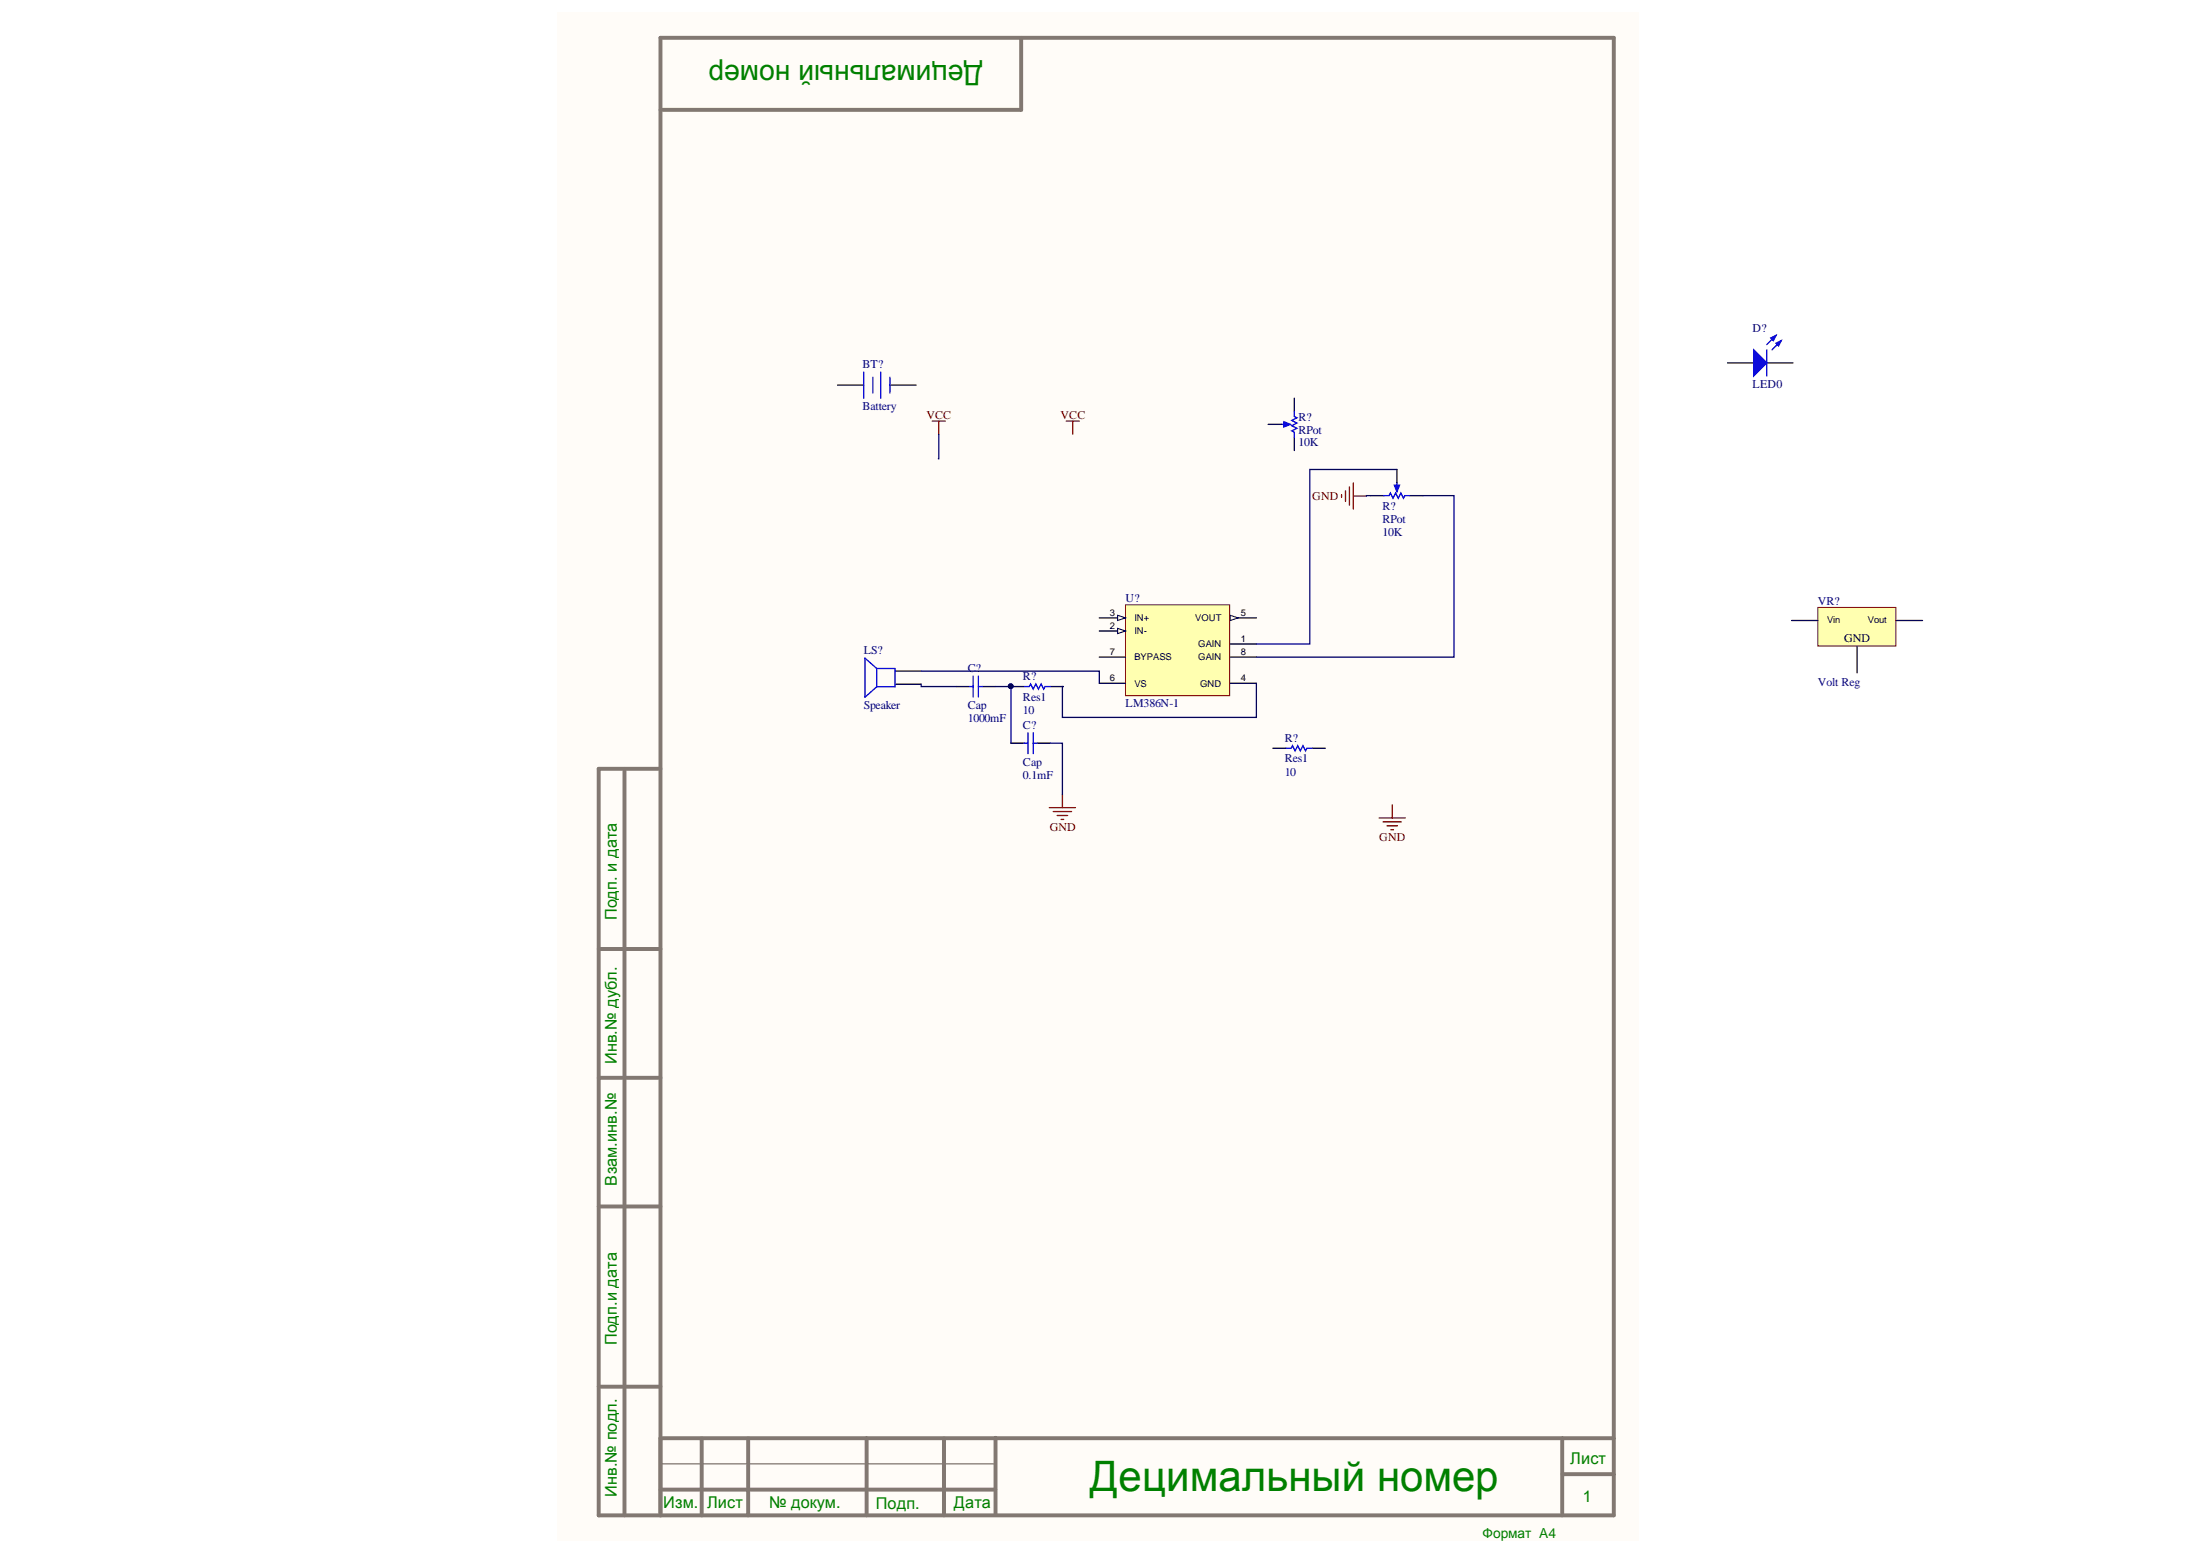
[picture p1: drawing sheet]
<svg xmlns="http://www.w3.org/2000/svg" width="297mm" height="210mm" viewBox="0 0 297 210" stroke-linecap="round" stroke-linejoin="round" font-family="sans-serif">
<path d="M75.3 1.6h146v206.3h-146z" fill="#fffcf8"/>
<g fill="none" stroke="#827872" stroke-width=".53">
<path d="M137.9 5.1v9.7h-48.7M84.3 103.8v100.8M89.2 103.8h-8.4v100.8h137.1v-199.5h-128.7v199.5M80.8 128.1h8.4M80.8 145.5h8.4M80.8 162.9h8.4M80.8 187.2h8.4M89.2 194.1h128.7M94.7 194.1v10.5M101 194.1v10.5M117 194.1v10.5M127.5 194.1v10.5"/>
<path d="M134.4 194.1v10.4M210.9 194.1v10.5M210.9 199h7M89.2 201.1h45.2"/>
</g>
<path d="M89.2 197.6h45.2" fill="none" stroke="#827872" stroke-width=".18"/>
<path d="M152 81.6h14v12.3h-14z" fill="#ffffb0" stroke="#800000" stroke-width=".14"/>
<path d="M148.4 85.2h3.6M166.1 86.9h3.5" fill="none" stroke="#000" stroke-width=".18"/>
<path d="M150.9 84.8l1.1 .4-1.1 .3z" fill="#fffcf8"/>
<path d="M150.9 84.8l1.1 .4-1.1 .3z" fill="none" stroke="#000" stroke-width=".14"/>
<path d="M148.4 83.4h3.6" fill="none" stroke="#000" stroke-width=".18"/>
<path d="M150.9 83.1l1.1 .3-1.1 .4z" fill="#fffcf8"/>
<path d="M150.9 83.1l1.1 .3-1.1 .4z" fill="none" stroke="#000" stroke-width=".14"/>
<path d="M166.1 92.2h3.5M166.1 83.4h3.5" fill="none" stroke="#000" stroke-width=".18"/>
<path d="M166.1 83.1l1.1 .3-1.1 .4z" fill="#fffcf8"/>
<path d="M166.1 83.1l1.1 .3-1.1 .4z" fill="none" stroke="#000" stroke-width=".14"/>
<path d="M113.1 52h3.5M120.2 52h3.5M233.2 49h3.6M238.5 49h3.6M148.4 92.2h3.6M148.4 88.7h3.6M166.1 88.7h3.5" fill="none" stroke="#000" stroke-width=".18"/>
<path d="M116.6 50.2v3.6M117.9 50.9v2.1M118.9 50.2v3.6M120.2 50.9v2.1" fill="none" stroke="#00f" stroke-width=".18"/>
<path d="M236.8 47.2l1.7 1.8-1.7 1.8z" fill="#00f"/>
<path d="M236.8 47.2l1.7 1.8-1.7 1.8zM239.8 45.3l-1.3 1.2M240.5 46l-1.2 1.2" fill="none" stroke="#00f" stroke-width=".18"/>
<path d="M239.8 46.3l.7-.3-.4 .7z" fill="#00f"/>
<path d="M239.8 46.3l.7-.3-.4 .7z" fill="none" stroke="#00f" stroke-width=".18"/>
<path d="M239.1 45.6l.7-.3-.4 .7z" fill="#00f"/>
<path d="M238.5 47.2v3.6M239.1 45.6l.7-.3-.4 .7zM118.4 90.2l-1.6-1.4v5.3l1.6-1.4M118.4 90.2v2.5M118.4 90.2h2.4v2.5h-2.4" fill="none" stroke="#00f" stroke-width=".18"/>
<path d="M120.8 92.4h3.6M120.8 90.6h3.6" fill="none" stroke="#000" stroke-width=".18"/>
<path d="M245.4 82h10.6v5.2h-10.6z" fill="#ffffb0" stroke="#800000" stroke-width=".14"/>
<g fill="none" stroke="#000" stroke-width=".18">
<path d="M185.1 66.9h1.7M190.4 66.9h1.7M129.1 92.7h1.8M132.6 92.7h1.8M136.5 92.7h1.8M141.8 92.7h1.8M241.9 83.8h3.5M250.7 87.3v3.5M256 83.8h3.6M136.5 100.3h1.8M140 100.3h1.8M171.9 101h1.7"/>
<path d="M177.2 101h1.7"/>
</g>
<path d="M188.6 65.1v.9M130.9 92.7h.5M131.4 91.3v2.8M132.1 91.3v2.8M132.1 92.7h.5M138.3 92.7h.7l.1-.4 .4 .7 .4-.7 .3 .7 .4-.7 .3 .7 .2-.3h.7M138.8 98.9v2.8M139.5 98.9v2.8M138.3 100.3h.5M139.5 100.3h.5M173.6 101h.7l.2-.3 .4 .7 .3-.7 .4 .7 .3-.7 .4 .7 .2-.4h.7" fill="none" stroke="#00f" stroke-width=".18"/>
<circle cx="136.5" cy="92.6" r=".31" fill="#000080" stroke="#000080" stroke-width=".14"/>
<path d="M141.7 109h3.5M142.2 109.6h2.5M142.7 110.1h1.5M143.3 110.6h.3M143.4 107.3v1.7M186.2 110.4h3.5M186.7 110.9h2.5M187.3 111.5h1.4M187.8 112h.4M188 108.6v1.8" fill="none" stroke="#800000" stroke-width=".18"/>
<path d="M188.3 65.5h.7l-.4 .9z" fill="#00f"/>
<path d="M173 57.3h.9M186.8 66.9h.8l.1-.3 .4 .7 .3-.7 .4 .7 .3-.7 .4 .7 .2-.4h.7M188.3 65.5h.7l-.4 .9z" fill="none" stroke="#00f" stroke-width=".18"/>
<path d="M174.8 53.8v1.7M174.8 59v1.8M188.6 63.4v1.7" fill="none" stroke="#000" stroke-width=".18"/>
<path d="M173.3 56.9l.9 .4-.9 .3z" fill="#00f"/>
<path d="M173.3 56.9l.9 .4-.9 .3zM174.8 55.5v.7l.3 .2-.7 .4 .7 .3-.7 .4 .7 .3-.7 .4 .4 .1v.7" fill="none" stroke="#00f" stroke-width=".18"/>
<path d="M171.2 57.3h1.8" fill="none" stroke="#000" stroke-width=".18"/>
<path d="M125.9 56.8h1.7M126.7 56.8v1.8M144 56.8h1.7M144.8 56.8v1.8M181.1 66.8v.3M181.7 66.2v1.5M182.2 65.7v2.5M182.7 65.2v3.5M182.7 67h1.8" fill="none" stroke="#800000" stroke-width=".18"/>
<path d="M126.7 58.6v3.3M185.1 66.9l-.6 .1M188.6 63.4h-11.8v23.5h-7.2M192.1 66.9h4.2v21.8h-26.7M124.4 92.4v.3h4.7M124.4 90.6h24v1.6M134.4 92.7h2.1v7.6M169.6 92.2v4.6h-26.2v-4.1h.2M141.8 100.3h1.6v7" fill="none" stroke="#000080" stroke-width=".18"/>
<circle cx="136.5" cy="92.6" r=".31" fill="#000080" stroke="#000080" stroke-width=".14"/>
<text font-size="5.7" fill="#008000" x="147.2" y="201.3">Децимальный номер</text>
<text font-size="3.8" fill="#008000" x="132.6" y="8.7" transform="rotate(-180 132.6 8.7)">Децимальный номер</text>
<g font-size="2.2" fill="#008000">
<text x="83.3" y="124.2" transform="rotate(-90 83.3 124.2)">Подп. и дата</text>
<text x="83.3" y="143.6" transform="rotate(-90 83.3 143.6)">Инв.№ дубл.</text>
<text x="83.3" y="160" transform="rotate(-90 83.3 160)">Взам.инв.№</text>
<text x="83.3" y="181.6" transform="rotate(-90 83.3 181.6)">Подп.и дата</text>
<text x="212" y="197.6">Лист</text>
<text x="83.3" y="202" transform="rotate(-90 83.3 202)">Инв.№ подл.</text>
<text x="89.6" y="203.6">Изм.</text>
<text x="95.5" y="203.6">Лист</text>
<text x="103.9" y="203.6">№ докум.</text>
<text x="118.2" y="203.7">Подп.</text>
<text x="128.8" y="203.6">Дата</text>
<text x="213.7" y="202.7">1</text>
</g>
<text font-size="1.9" fill="#008000" x="200.2" y="207.6">Формат A4</text>
<g font-size="1.6" fill="#000080">
<text x="236.6" y="44.8">D?</text>
<text x="116.5" y="49.7">BT?</text>
<text x="236.6" y="52.3">LED0</text>
<text x="116.5" y="55.3">Battery</text>
<text x="175.3" y="56.8">R?</text>
<text x="175.3" y="58.6">RPot</text>
<text x="175.3" y="60.2">10K</text>
<text x="186.6" y="68.9">R?</text>
<text x="186.6" y="70.6">RPot</text>
<text x="186.6" y="72.4">10K</text>
<text x="152" y="81.3">U?</text>
<text x="245.4" y="81.6">VR?</text>
<text x="116.6" y="88.3">LS?</text>
<text x="116.6" y="95.7">Speaker</text>
<text x="130.7" y="90.8">C?</text>
<text x="130.7" y="95.7">Cap</text>
<text x="138.1" y="91.8">R?</text>
<text x="138.1" y="94.6">Res1</text>
<text x="152" y="95.4">LM386N-1</text>
<text x="245.4" y="92.6">Volt Reg</text>
<text x="130.7" y="97.4">1000mF</text>
<text x="138.1" y="96.4">10</text>
<text x="138.1" y="98.4">C?</text>
<text x="173.5" y="100.1">R?</text>
<text x="138.1" y="105.1">0.1mF</text>
<text x="138.1" y="103.3">Cap</text>
<text x="173.5" y="104.7">10</text>
<text x="173.5" y="102.9">Res1</text>
</g>
<g font-size="1.6" fill="#800000">
<text x="125.1" y="56.5">VCC</text>
<text x="143.2" y="56.5">VCC</text>
<text x="177.2" y="67.5">GND</text>
<text x="141.7" y="112.2">GND</text>
<text x="186.2" y="113.6">GND</text>
</g>
<text font-size="1.6" x="249" y="86.6">GND</text>
<g font-size="1.3">
<text x="149.9" y="83.1">3</text>
<text x="153.2" y="83.8">IN+</text>
<text x="161.4" y="83.8">VOUT</text>
<text x="167.5" y="83.1">5</text>
<text x="149.9" y="84.9">2</text>
<text x="149.9" y="88.5">7</text>
<text x="153.2" y="85.6">IN-</text>
<text x="153.2" y="89.1">BYPASS</text>
<text x="161.8" y="87.4">GAIN</text>
<text x="161.8" y="89.1">GAIN</text>
<text x="167.5" y="86.7">1</text>
<text x="167.5" y="88.5">8</text>
<text x="246.7" y="84.2">Vin</text>
<text x="252.2" y="84.2">Vout</text>
<text x="149.9" y="91.9">6</text>
<text x="153.2" y="92.7">VS</text>
<text x="162" y="92.7">GND</text>
<text x="167.5" y="91.9">4</text>
</g>
</svg>
